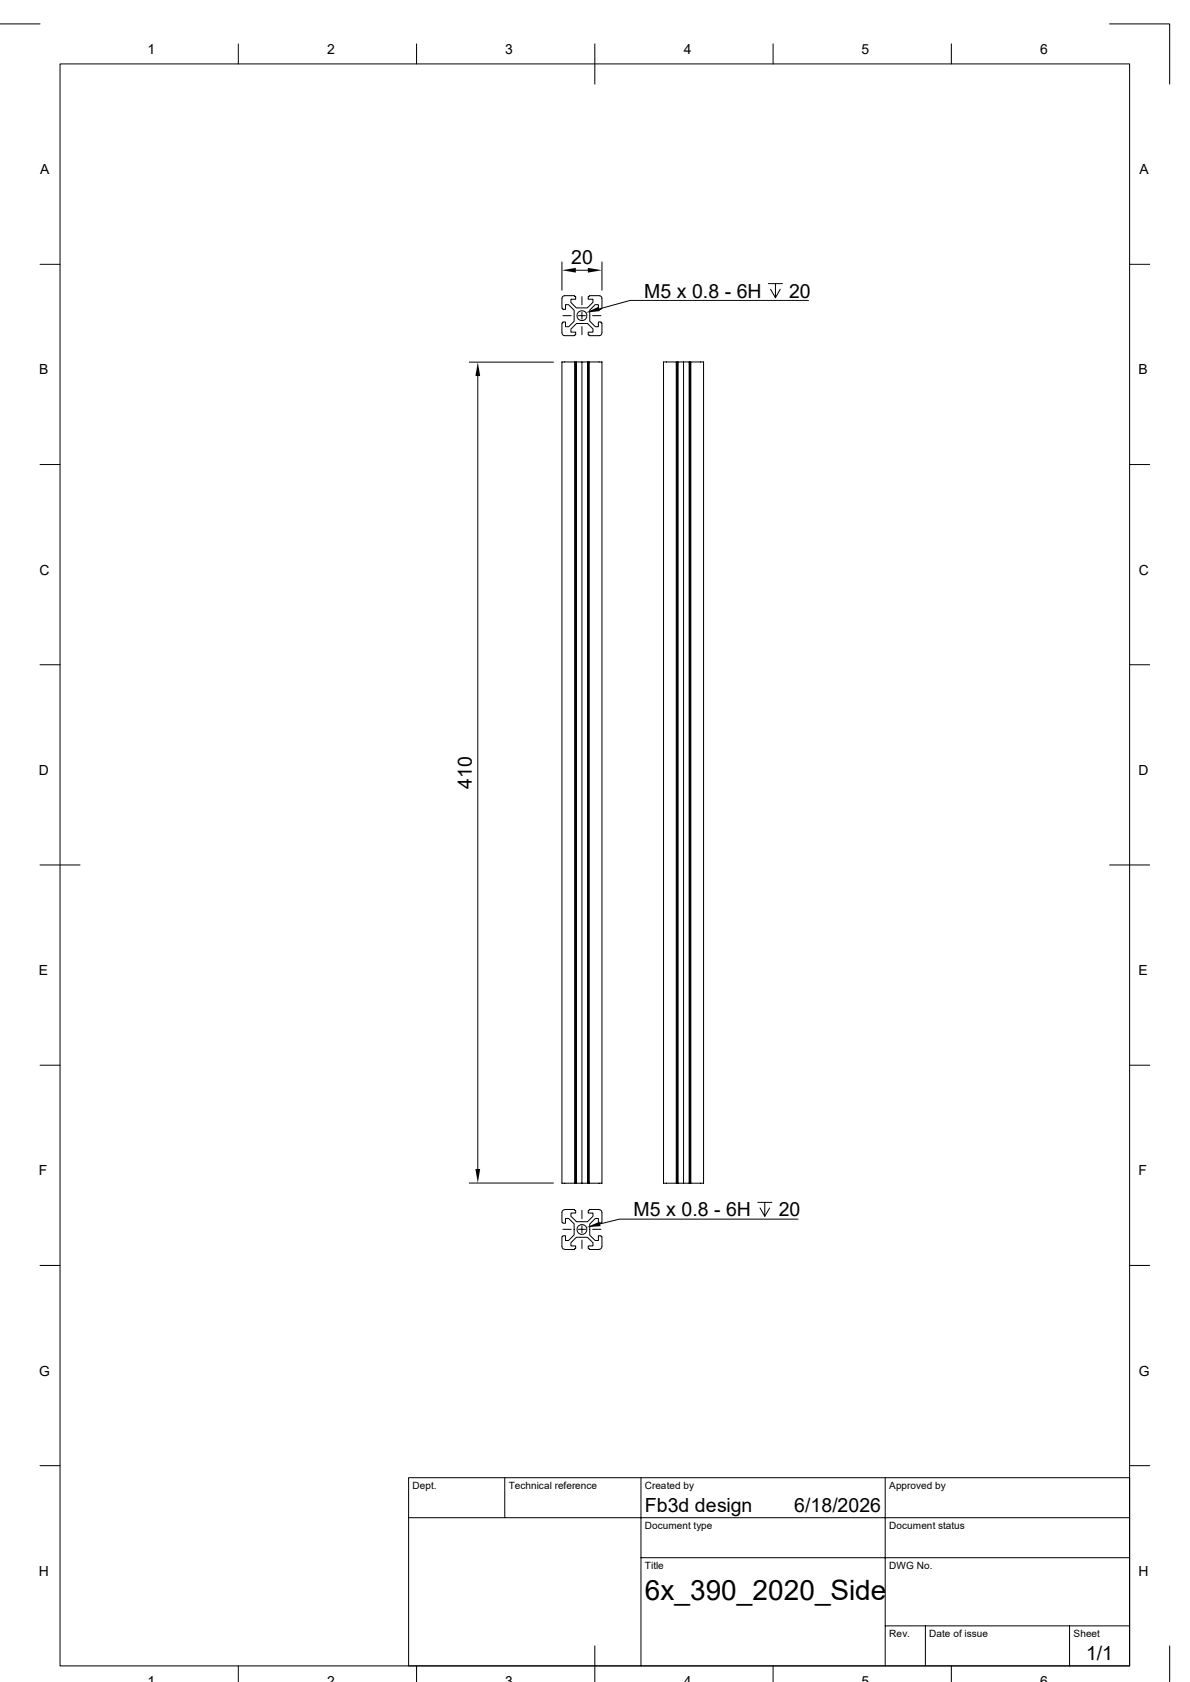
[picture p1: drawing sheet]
<svg xmlns="http://www.w3.org/2000/svg" width="297mm" height="420mm" viewBox="0 0 297 420" stroke-linecap="round" stroke-linejoin="round" font-family="sans-serif">
<g fill="none" stroke="#000" stroke-width=".25">
<path d="M0 6h10M15 16h266.9v400h-266.9zM59.5 11v5M104 11v5M148.5 11v10M193 11v5M237.4 11v5M276.9 6h15v15M10 66h5M140.3 65.4v7.1M140.5 74l.5-.2h2.4v.2h.3v.7h-1.2v.8l1.3 1.4h2.8l1.4-1.4v-.8h-1.2v-.7h.3v-.2h2.4l.7 .4v2.8h-.2v.3h-.6v-1.2h-.9l-1.3 1.3v2.8l1.4 1.4h.8v-1.2h.6v.2h.2v2.5l-.3 .6-2.8 .1v-.2h-.3v-.7h1.2v-.8l-1.4-1.3h-2.7l-1.4 1.4v.7h1.2v.7h-.3v.2h-2.4l-.5-.2-.2-.5v-2.5h.2v-.2h.6v1.2h.8l1.4-1.4v-2.7l-1.4-1.4h-.8v1.2h-.6v-.3h-.2v-2.5zM140.5 78.8h2.1"/>
<path d="M143.7 67.5h3M144.4 78.8h1.7M145.2 74.1v2.1M145.2 77.9v1.8M147.9 78.8h2.1M150.2 65.4v7.1M191.8 70.8h3.5M193.5 70.8v3.5l-1.2-2.1M194.7 72.2l-1.2 2.1M201.8 75h-44.5l-7.7 2.1M281.9 66h5M117.1 90.4h21"/>
<path d="M119.3 93.9v198M143.4 90.4v205h.3M143.7 90.4v205h.2M143.9 90.4v205h1.3M145.2 90.4v205h1.4M145.2 81.5v2.1M146.6 90.4v205h.2M146.8 90.4v205h.3M147.1 90.4v205h3.1v-205h-9.9v205h3.1M168.8 90.4v205h.2M169 90.4v205h.2M169.2 90.4v205h1.4"/>
<path d="M170.6 90.4h5v205h-3.2v-205M170.6 90.4h-5v205h3.2M170.6 90.4v205h1.4M172 90.4v205h.2M172.2 90.4v205h.2M10 116h5M281.9 116h5M10 166h5M281.9 166h5M10 216h10M276.9 216h10M10 266h5"/>
<path d="M281.9 266h5M117.1 295.4h21M10 316h5M140.5 307h2.1M141 312h2.4v-.3h.3v-.6h-1.2v-.8l1.3-1.4h2.8l1.4 1.4v.8h-1.2v.6h.3v.3h2.4M141 302l-.7 .4v2.8h.2v.2h.6v-1.2h.8l1.4 1.4v1.4M143.3 307v1.4l-1.4 1.4h-.8v-1.2h-.6v.2h-.2v2.4l.2 .5 .5 .3M143.3 307h.1M144.4 307h1.7M145.2 302.2v2.1M145.2 306.1v1.7M145.2 309.7v2"/>
<path d="M147.9 307h2.1M149.5 302l.7 .4v2.8h-.2v.2h-.6v-1.2h-.8l-1.4 1.4v2.8l1.3 1.4h.9v-1.2h.6v.2h.2v2.4l-.2 .5-.5 .3M149.5 302h-2.4v.3h-.3v.6h1.2v.8l-1.4 1.4h-2.7l-1.4-1.4v-.8h1.2v-.6h-.3v-.3h-2.4M189.1 300.2h3.6M190.9 300.2v3.5l-1.2-2.1M192.1 301.6l-1.2 2.1M199.2 304.4h-44.6l-4.8 1.2M281.9 316h5M10 366h5M102 369h179.9v47h-179.9zM102 379h179.9M126 369v10"/>
<path d="M160 369v47M220.9 369v47M281.9 366h5M160 389h121.9M59.5 416v3.9M104 416v3.9M148.5 411v8.9M193 416v3.9M220.9 406h61M231 406v10M237.4 416v3.9M267 406v10"/>
<path d="M291.9 411v8.9"/>
<circle cx="145.3" cy="78.8" r="1.22"/>
<circle cx="145.2" cy="307" r="1.23"/>
</g>
<path d="M140.3 67.5l3.4-.6v1.2zM146.7 66.9l3.5 .6-3.5 .6zM146.2 78.1l3.2-1.5 .3 1.1zM119.3 90.4l.5 3.5h-1.1zM118.7 291.9h1.1l-.5 3.5zM146.4 306.5l3.2-1.4 .3 1.1z" fill="#000"/>
<text font-size="7" x="161" y="399.5">6x_390_2020_Side</text>
<g font-size="4.9">
<text x="142.6" y="66">20</text>
<text x="160.7" y="74.3">M5 x 0.8 - 6H</text>
<text x="197" y="74.3">20</text>
<text x="117.8" y="196.9" transform="rotate(-90 117.8 196.9)">410</text>
<text x="158.1" y="303.7">M5 x 0.8 - 6H</text>
<text x="194.4" y="303.7">20</text>
<text x="161" y="377.5">Fb3d design</text>
<text x="198.2" y="377.5">6/18/2026</text>
<text x="271.1" y="414.6">1/1</text>
</g>
<g font-size="3.5">
<text x="36.8" y="13.5">1</text>
<text x="81.6" y="13.5">2</text>
<text x="126.1" y="13.5">3</text>
<text x="170.6" y="13.5">4</text>
<text x="215.1" y="13.5">5</text>
<text x="259.6" y="13.5">6</text>
<text x="10" y="43.5">A</text>
<text x="284.4" y="43.5">A</text>
<text x="9.7" y="93.5">B</text>
<text x="284.2" y="93.5">B</text>
<text x="9.8" y="143.5">C</text>
<text x="284.3" y="143.5">C</text>
<text x="9.7" y="193.5">D</text>
<text x="284.2" y="193.5">D</text>
<text x="9.7" y="243.5">E</text>
<text x="284.2" y="243.5">E</text>
<text x="9.7" y="293.5">F</text>
<text x="284.1" y="293.5">F</text>
<text x="9.8" y="343.5">G</text>
<text x="284.3" y="343.5">G</text>
<text x="9.7" y="393.5">H</text>
<text x="284.2" y="393.5">H</text>
<text x="36.8" y="420.9">1</text>
<text x="81.6" y="420.9">2</text>
<text x="126.1" y="420.9">3</text>
<text x="170.6" y="420.9">4</text>
<text x="215.1" y="420.9">5</text>
<text x="259.6" y="420.9">6</text>
</g>
<g font-size="2.5">
<text x="103" y="371.8">Dept.</text>
<text x="127" y="371.8">Technical reference</text>
<text x="161" y="371.8">Created by</text>
<text x="221.9" y="371.8">Approved by</text>
<text x="161" y="381.8">Document type</text>
<text x="221.9" y="381.8">Document status</text>
<text x="161" y="391.8">Title</text>
<text x="221.9" y="391.8">DWG No.</text>
<text x="222" y="408.8">Rev.</text>
<text x="231.9" y="408.8">Date of issue</text>
<text x="268" y="408.8">Sheet</text>
</g>
</svg>
